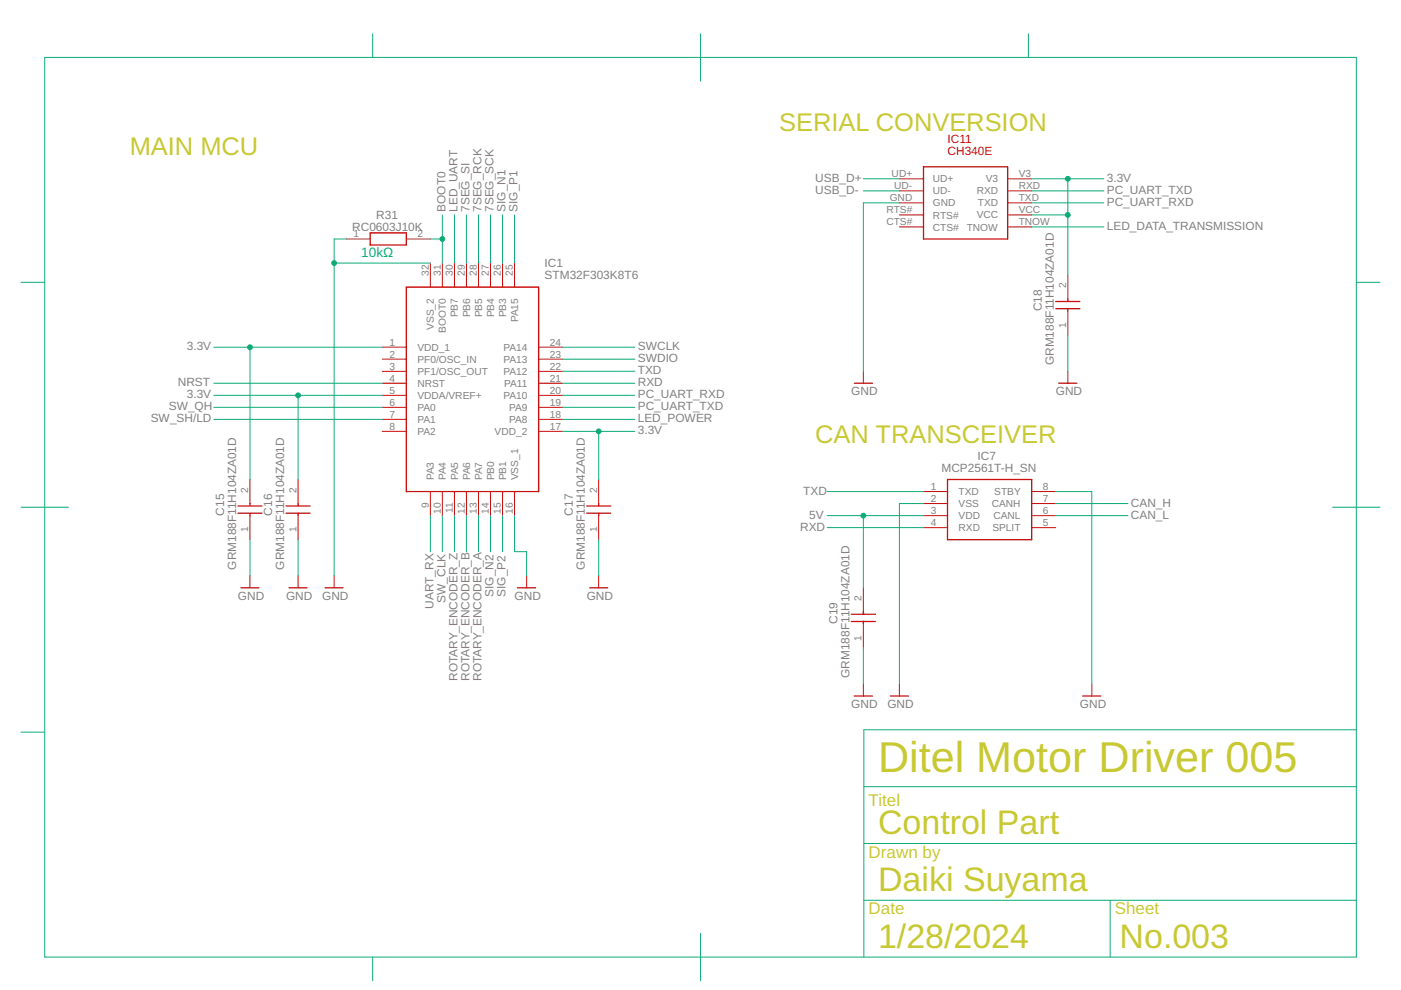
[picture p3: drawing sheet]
<svg xmlns="http://www.w3.org/2000/svg" width="297mm" height="210mm" viewBox="0 0 297 210" stroke-linecap="round" stroke-linejoin="round" font-family="sans-serif">
<g fill="none" stroke="#c90d0c" stroke-width=".28">
<path d="M195.8 35.4h17.8v15.3h-17.8zM78.5 49.4h7.6v2.5h-7.6zM86.1 60.9h28.1v43.3h-28.1zM223.8 65.4h5.1M223.8 63.9h5.1M226.4 63.4v.5M226.4 65.4v.6M181.1 81.3h3.9M224.5 81.3h3.8M50.4 108.8h5.1M50.4 107.3h5.1M53 106.8v.5"/>
<path d="M53 108.8v.5M60.6 108.8h5.1M60.6 107.3h5.1M63.2 106.8v.5M63.2 108.8v.5M124.4 108.8h5.1M124.4 107.3h5.1M126.9 106.8v.5M126.9 108.8v.5M200.9 101.7h17.8v12.7h-17.8zM51.1 124.6h3.8M61.3 124.6h3.8"/>
<path d="M68.9 124.6h3.8M109.7 124.6h3.9M125 124.6h3.9M180.5 131.8h5.1M180.5 130.2h5.1M183 129.7v.5M183 131.8v.5M181.1 147.6h3.9M188.8 147.6h3.8M229.6 147.6h3.8"/>
</g>
<g fill="none" stroke="#c90d0c" stroke-width=".21">
<path d="M190.7 37.9h5.1M213.6 37.9h5.1M73.4 50.7h5.1M86.1 50.7h5.1M91.2 55.8v5.1M93.8 55.8v5.1M96.4 55.8v5.1M98.9 55.8v5.1M101.5 55.8v5.1M104 55.8v5.1M106.6 55.8v5.1M109.1 55.8v5.1"/>
<path d="M190.7 40.5h5.1M190.7 43h5.1M190.7 45.6h5.1M190.7 48.1h5.1M213.6 40.5h5.1M213.6 43h5.1M213.6 45.6h5.1M213.6 48.1h5.1M226.4 58.3v5.1M81 73.6h5.1M81 76.2h5.1M81 78.7h5.1"/>
<path d="M114.2 73.6h5.1M114.2 76.2h5.1M114.2 78.7h5.1M183 78.7v2.6M226.4 66v5.1M226.4 78.7v2.6M81 81.3h5.1M81 83.8h5.1M81 86.4h5.1M81 88.9h5.1M81 91.5h5.1M114.2 81.3h5.1"/>
<path d="M114.2 83.8h5.1M114.2 86.4h5.1M114.2 88.9h5.1M114.2 91.5h5.1M53 101.7v5.1M53 109.3v5.1M63.2 101.7v5.1M63.2 109.3v5.1M91.2 104.2v5.1M93.8 104.2v5.1M96.4 104.2v5.1M98.9 104.2v5.1"/>
<path d="M101.5 104.2v5.1M104 104.2v5.1M106.6 104.2v5.1M109.1 104.2v5.1M126.9 101.7v5.1M126.9 109.3v5.1M195.8 104.2h5.1M195.8 106.8h5.1M195.8 109.3h5.1M195.8 111.9h5.1M218.7 104.2h5.1M218.7 106.8h5.1"/>
<path d="M218.7 109.3h5.1M218.7 111.9h5.1M53 122.1v2.5M63.2 122.1v2.5M70.8 122.1v2.5M111.7 122.1v2.5M126.9 122.1v2.5M183 124.6v5.1M183 132.3v5.1M183 145v2.6M190.7 145v2.6M231.5 145v2.6"/>
</g>
<g fill="none" stroke="#0dab76" stroke-width=".21">
<path d="M9.5 12.2h278.1v190.7h-278.1zM79 7.2v5M148.5 7.2v10M218 7.2v5M183 37.9h7.7M218.7 37.9h15.3M226.4 37.9v20.4M4.5 59.9h5M70.8 55.8h20.4M73.4 50.7h-2.6v71.4M91.2 50.7h2.6M93.8 45.6v10.2"/>
<path d="M96.4 45.6v10.2M98.9 45.6v10.2M101.5 45.6v10.2M104 45.6v10.2M106.6 45.6v10.2M109.1 45.6v10.2M183 40.5h7.7M190.7 43h-7.7v35.7M218.7 43h15.3M218.7 45.6h7.7M218.7 40.5h15.3M218.7 48.1h15.3"/>
<path d="M287.6 59.9h5M45.3 73.6h35.7M53 73.6v28.1M119.3 73.6h15.3M119.3 76.2h15.3M119.3 78.7h15.3M226.4 71.1v7.6M45.3 83.8h35.7M45.3 88.9h35.7M45.3 81.3h35.7M45.3 86.4h35.7M63.2 83.8v17.9"/>
<path d="M119.3 91.5h15.3M119.3 83.8h15.3M119.3 88.9h15.3M119.3 81.3h15.3M119.3 86.4h15.3M126.9 91.5v10.2M4.5 107.5h10M53 114.4v7.7M63.2 114.4v7.7M91.2 109.3v7.7M93.8 109.3v7.7M96.4 109.3v7.7"/>
<path d="M98.9 109.3v7.7M101.5 109.3v7.7M104 109.3v7.7M106.6 109.3v7.7M109.1 109.3v7.7h2.6v5.1M126.9 114.4v7.7M175.4 104.2h20.4M175.4 111.9h20.4M175.4 109.3h20.4M183 109.3v15.3M195.8 106.8h-5.1v38.2M223.8 106.8h15.3"/>
<path d="M223.8 104.2h7.7v40.8M223.8 109.3h15.3M282.6 107.5h10M183 137.4v7.6M4.5 155.2h5M287.6 154.7h-104.4v48.2M183.2 178.8h104.4M183.2 166.8h104.4M148.5 197.9v10M183.2 190.9h104.4M235.4 190.9v12M79 202.9v5"/>
</g>
<g fill="#0dab76" stroke="#0dab76" stroke-width=".21">
<circle cx="70.8" cy="55.8" r=".51"/>
<circle cx="53" cy="73.6" r=".51"/>
<circle cx="126.9" cy="91.5" r=".51"/>
<circle cx="63.2" cy="83.8" r=".51"/>
<circle cx="226.4" cy="37.9" r=".51"/>
<circle cx="226.4" cy="45.6" r=".51"/>
<circle cx="93.8" cy="50.7" r=".51"/>
<circle cx="183" cy="109.3" r=".51"/>
</g>
<text font-size="9.1" fill="#c8c832" x="186.2" y="163.8">Ditel Motor Driver 005</text>
<g font-size="7.2" fill="#c8c832">
<text x="186.2" y="176.8">Control Part</text>
<text x="186.2" y="188.9">Daiki Suyama</text>
<text x="186.2" y="200.9">1/28/2024</text>
<text x="237.4" y="200.9">No.003</text>
</g>
<g font-size="5.4" fill="#c8c832">
<text x="165.2" y="27.7">SERIAL CONVERSION</text>
<text x="27.5" y="32.8">MAIN MCU</text>
<text x="172.8" y="94">CAN TRANSCEIVER</text>
</g>
<g font-size="3.6" fill="#c8c832">
<text x="184.2" y="170.8">Titel</text>
<text x="184.2" y="181.8">Drawn by</text>
<text x="184.2" y="193.9">Date</text>
<text x="236.4" y="193.9">Sheet</text>
</g>
<text font-size="2.9" fill="#0dab76" x="76.6" y="54.5">10kΩ</text>
<g font-size="2.5" fill="#c90d0c">
<text x="200.9" y="30.3">IC11</text>
<text x="200.9" y="32.8">CH340E</text>
</g>
<g font-size="2.5" fill="#808080">
<text x="172.8" y="41.1">USB_D-</text>
<text x="172.8" y="38.6">USB_D+</text>
<text x="234.7" y="38.6">3.3V</text>
<text x="234.7" y="41.1">PC_UART_TXD</text>
<text x="79.8" y="46.5">R31</text>
<text x="94.4" y="44.9" transform="rotate(-90 94.4 44.9)">BOOT0</text>
<text x="97" y="44.9" transform="rotate(-90 97 44.9)">LED_UART</text>
<text x="99.5" y="44.9" transform="rotate(-90 99.5 44.9)">7SEG_SI</text>
<text x="102.1" y="44.9" transform="rotate(-90 102.1 44.9)">7SEG_RCK</text>
<text x="104.6" y="44.9" transform="rotate(-90 104.6 44.9)">7SEG_SCK</text>
<text x="107.2" y="44.9" transform="rotate(-90 107.2 44.9)">SIG_N1</text>
<text x="109.7" y="44.9" transform="rotate(-90 109.7 44.9)">SIG_P1</text>
<text x="234.7" y="43.7">PC_UART_RXD</text>
<text x="74.7" y="49">RC0603J10K</text>
<text x="234.7" y="48.8">LED_DATA_TRANSMISSION</text>
<text x="115.5" y="59.2">STM32F303K8T6</text>
<text x="115.5" y="56.7">IC1</text>
<text x="220.9" y="66" transform="rotate(-90 220.9 66)">C18</text>
<text x="39.6" y="74.3">3.3V</text>
<text x="135.2" y="74.3">SWCLK</text>
<text x="135.2" y="76.8">SWDIO</text>
<text x="223.5" y="77.4" transform="rotate(-90 223.5 77.4)">GRM188F11H104ZA01D</text>
<text x="37.7" y="81.9">NRST</text>
<text x="135.2" y="79.4">TXD</text>
<text x="135.2" y="81.9">RXD</text>
<text x="180.5" y="83.8">GND</text>
<text x="223.8" y="83.8">GND</text>
<text x="32" y="89.6">SW_SH/LD</text>
<text x="35.8" y="87">SW_QH</text>
<text x="39.6" y="84.5">3.3V</text>
<text x="135.2" y="89.6">LED_POWER</text>
<text x="135.2" y="87">PC_UART_TXD</text>
<text x="135.2" y="84.5">PC_UART_RXD</text>
<text x="135.2" y="92.1">3.3V</text>
<text x="199.6" y="100">MCP2561T-H_SN</text>
<text x="207.3" y="97.5">IC7</text>
<text x="170.3" y="104.9">TXD</text>
<text x="239.8" y="107.4">CAN_H</text>
<text x="47.5" y="109.3" transform="rotate(-90 47.5 109.3)">C15</text>
<text x="57.7" y="109.3" transform="rotate(-90 57.7 109.3)">C16</text>
<text x="121.5" y="109.3" transform="rotate(-90 121.5 109.3)">C17</text>
<text x="169.7" y="112.5">RXD</text>
<text x="171.6" y="110">5V</text>
<text x="239.8" y="110">CAN_L</text>
<text x="50.1" y="120.8" transform="rotate(-90 50.1 120.8)">GRM188F11H104ZA01D</text>
<text x="60.3" y="120.8" transform="rotate(-90 60.3 120.8)">GRM188F11H104ZA01D</text>
<text x="124" y="120.8" transform="rotate(-90 124 120.8)">GRM188F11H104ZA01D</text>
<text x="50.4" y="127.2">GND</text>
<text x="60.6" y="127.2">GND</text>
<text x="68.3" y="127.2">GND</text>
<text x="91.9" y="129.1" transform="rotate(-90 91.9 129.1)">UART_RX</text>
<text x="94.4" y="127.8" transform="rotate(-90 94.4 127.8)">SW_CLK</text>
<text x="104.6" y="126.5" transform="rotate(-90 104.6 126.5)">SIG_N2</text>
<text x="107.2" y="126.5" transform="rotate(-90 107.2 126.5)">SIG_P2</text>
<text x="109.1" y="127.2">GND</text>
<text x="124.4" y="127.2">GND</text>
<text x="177.6" y="132.3" transform="rotate(-90 177.6 132.3)">C19</text>
<text x="180.1" y="143.7" transform="rotate(-90 180.1 143.7)">GRM188F11H104ZA01D</text>
<text x="97" y="144.4" transform="rotate(-90 97 144.4)">ROTARY_ENCODER_Z</text>
<text x="99.5" y="144.4" transform="rotate(-90 99.5 144.4)">ROTARY_ENCODER_B</text>
<text x="102.1" y="144.4" transform="rotate(-90 102.1 144.4)">ROTARY_ENCODER_A</text>
<text x="180.5" y="150.1">GND</text>
<text x="188.1" y="150.1">GND</text>
<text x="228.9" y="150.1">GND</text>
</g>
<g font-size="2.2" fill="#808080">
<text x="189" y="37.6">UD+</text>
<text x="189.6" y="40.1">UD-</text>
<text x="197.8" y="38.7">UD+</text>
<text x="197.8" y="41.2">UD-</text>
<text x="207.1" y="41.2">RXD</text>
<text x="209" y="38.7">V3</text>
<text x="216" y="37.6">V3</text>
<text x="216" y="40.1">RXD</text>
<text x="187.9" y="47.8">CTS#</text>
<text x="188" y="45.2">RTS#</text>
<text x="188.6" y="42.7">GND</text>
<text x="197.8" y="43.8">GND</text>
<text x="197.8" y="46.3">RTS#</text>
<text x="207.1" y="46.3">VCC</text>
<text x="207.3" y="43.8">TXD</text>
<text x="216" y="42.7">TXD</text>
<text x="216" y="45.2">VCC</text>
<text x="216" y="47.8">TNOW</text>
<text x="74.9" y="50.3">1</text>
<text x="88.5" y="50.3">2</text>
<text x="197.8" y="48.9">CTS#</text>
<text x="205" y="48.9">TNOW</text>
<text x="90.9" y="58.5" transform="rotate(-90 90.9 58.5)">32</text>
<text x="93.4" y="58.5" transform="rotate(-90 93.4 58.5)">31</text>
<text x="96" y="58.5" transform="rotate(-90 96 58.5)">30</text>
<text x="98.5" y="58.5" transform="rotate(-90 98.5 58.5)">29</text>
<text x="101.1" y="58.5" transform="rotate(-90 101.1 58.5)">28</text>
<text x="103.6" y="58.5" transform="rotate(-90 103.6 58.5)">27</text>
<text x="106.2" y="58.5" transform="rotate(-90 106.2 58.5)">26</text>
<text x="108.7" y="58.5" transform="rotate(-90 108.7 58.5)">25</text>
<text x="226" y="61.1" transform="rotate(-90 226 61.1)">2</text>
<text x="92" y="69.9" transform="rotate(-90 92 69.9)">VSS_2</text>
<text x="94.6" y="70.5" transform="rotate(-90 94.6 70.5)">BOOT0</text>
<text x="97.1" y="67.3" transform="rotate(-90 97.1 67.3)">PB7</text>
<text x="99.7" y="67.3" transform="rotate(-90 99.7 67.3)">PB6</text>
<text x="102.2" y="67.3" transform="rotate(-90 102.2 67.3)">PB5</text>
<text x="104.8" y="67.3" transform="rotate(-90 104.8 67.3)">PB4</text>
<text x="107.3" y="67.3" transform="rotate(-90 107.3 67.3)">PB3</text>
<text x="109.9" y="68.3" transform="rotate(-90 109.9 68.3)">PA15</text>
<text x="226" y="69.5" transform="rotate(-90 226 69.5)">1</text>
<text x="82.6" y="73.3">1</text>
<text x="82.6" y="75.8">2</text>
<text x="88.5" y="74.4">VDD_1</text>
<text x="88.5" y="76.9">PF0/OSC_IN</text>
<text x="106.7" y="74.4">PA14</text>
<text x="106.7" y="76.9">PA13</text>
<text x="116.5" y="73.3">24</text>
<text x="116.5" y="75.8">23</text>
<text x="82.6" y="78.4">3</text>
<text x="82.6" y="80.9">4</text>
<text x="82.6" y="83.5">5</text>
<text x="88.5" y="79.5">PF1/OSC_OUT</text>
<text x="88.5" y="82">NRST</text>
<text x="106.7" y="79.5">PA12</text>
<text x="106.9" y="82">PA11</text>
<text x="116.5" y="78.4">22</text>
<text x="116.5" y="80.9">21</text>
<text x="116.5" y="83.5">20</text>
<text x="82.6" y="86">6</text>
<text x="82.6" y="88.6">7</text>
<text x="88.5" y="84.6">VDDA/VREF+</text>
<text x="88.5" y="87.1">PA0</text>
<text x="88.5" y="89.7">PA1</text>
<text x="106.7" y="84.6">PA10</text>
<text x="107.9" y="87.1">PA9</text>
<text x="107.9" y="89.7">PA8</text>
<text x="116.5" y="86">19</text>
<text x="116.5" y="88.6">18</text>
<text x="82.6" y="91.1">8</text>
<text x="88.5" y="92.2">PA2</text>
<text x="104.9" y="92.2">VDD_2</text>
<text x="116.5" y="91.1">17</text>
<text x="92" y="101.9" transform="rotate(-90 92 101.9)">PA3</text>
<text x="94.6" y="101.9" transform="rotate(-90 94.6 101.9)">PA4</text>
<text x="97.1" y="101.9" transform="rotate(-90 97.1 101.9)">PA5</text>
<text x="99.7" y="101.9" transform="rotate(-90 99.7 101.9)">PA6</text>
<text x="102.2" y="101.9" transform="rotate(-90 102.2 101.9)">PA7</text>
<text x="104.8" y="101.9" transform="rotate(-90 104.8 101.9)">PB0</text>
<text x="107.3" y="101.9" transform="rotate(-90 107.3 101.9)">PB1</text>
<text x="109.9" y="101.9" transform="rotate(-90 109.9 101.9)">VSS_1</text>
<text x="52.6" y="104.4" transform="rotate(-90 52.6 104.4)">2</text>
<text x="62.8" y="104.4" transform="rotate(-90 62.8 104.4)">2</text>
<text x="90.9" y="107.8" transform="rotate(-90 90.9 107.8)">9</text>
<text x="126.6" y="104.4" transform="rotate(-90 126.6 104.4)">2</text>
<text x="197.3" y="103.9">1</text>
<text x="197.3" y="106.4">2</text>
<text x="203.2" y="105">TXD</text>
<text x="203.2" y="107.5">VSS</text>
<text x="210.3" y="107.5">CANH</text>
<text x="210.8" y="105">STBY</text>
<text x="221.1" y="103.9">8</text>
<text x="221.1" y="106.4">7</text>
<text x="52.6" y="112.9" transform="rotate(-90 52.6 112.9)">1</text>
<text x="62.8" y="112.9" transform="rotate(-90 62.8 112.9)">1</text>
<text x="93.4" y="109" transform="rotate(-90 93.4 109)">10</text>
<text x="96" y="108.8" transform="rotate(-90 96 108.8)">11</text>
<text x="98.5" y="109" transform="rotate(-90 98.5 109)">12</text>
<text x="101.1" y="109" transform="rotate(-90 101.1 109)">13</text>
<text x="103.6" y="109" transform="rotate(-90 103.6 109)">14</text>
<text x="106.2" y="109" transform="rotate(-90 106.2 109)">15</text>
<text x="108.7" y="109" transform="rotate(-90 108.7 109)">16</text>
<text x="126.6" y="112.9" transform="rotate(-90 126.6 112.9)">1</text>
<text x="197.3" y="109">3</text>
<text x="197.3" y="111.5">4</text>
<text x="203.2" y="110.1">VDD</text>
<text x="203.2" y="112.6">RXD</text>
<text x="210.4" y="112.6">SPLIT</text>
<text x="210.6" y="110.1">CANL</text>
<text x="221.1" y="109">6</text>
<text x="221.1" y="111.5">5</text>
<text x="182.7" y="127.4" transform="rotate(-90 182.7 127.4)">2</text>
<text x="182.7" y="135.8" transform="rotate(-90 182.7 135.8)">1</text>
</g>
</svg>
